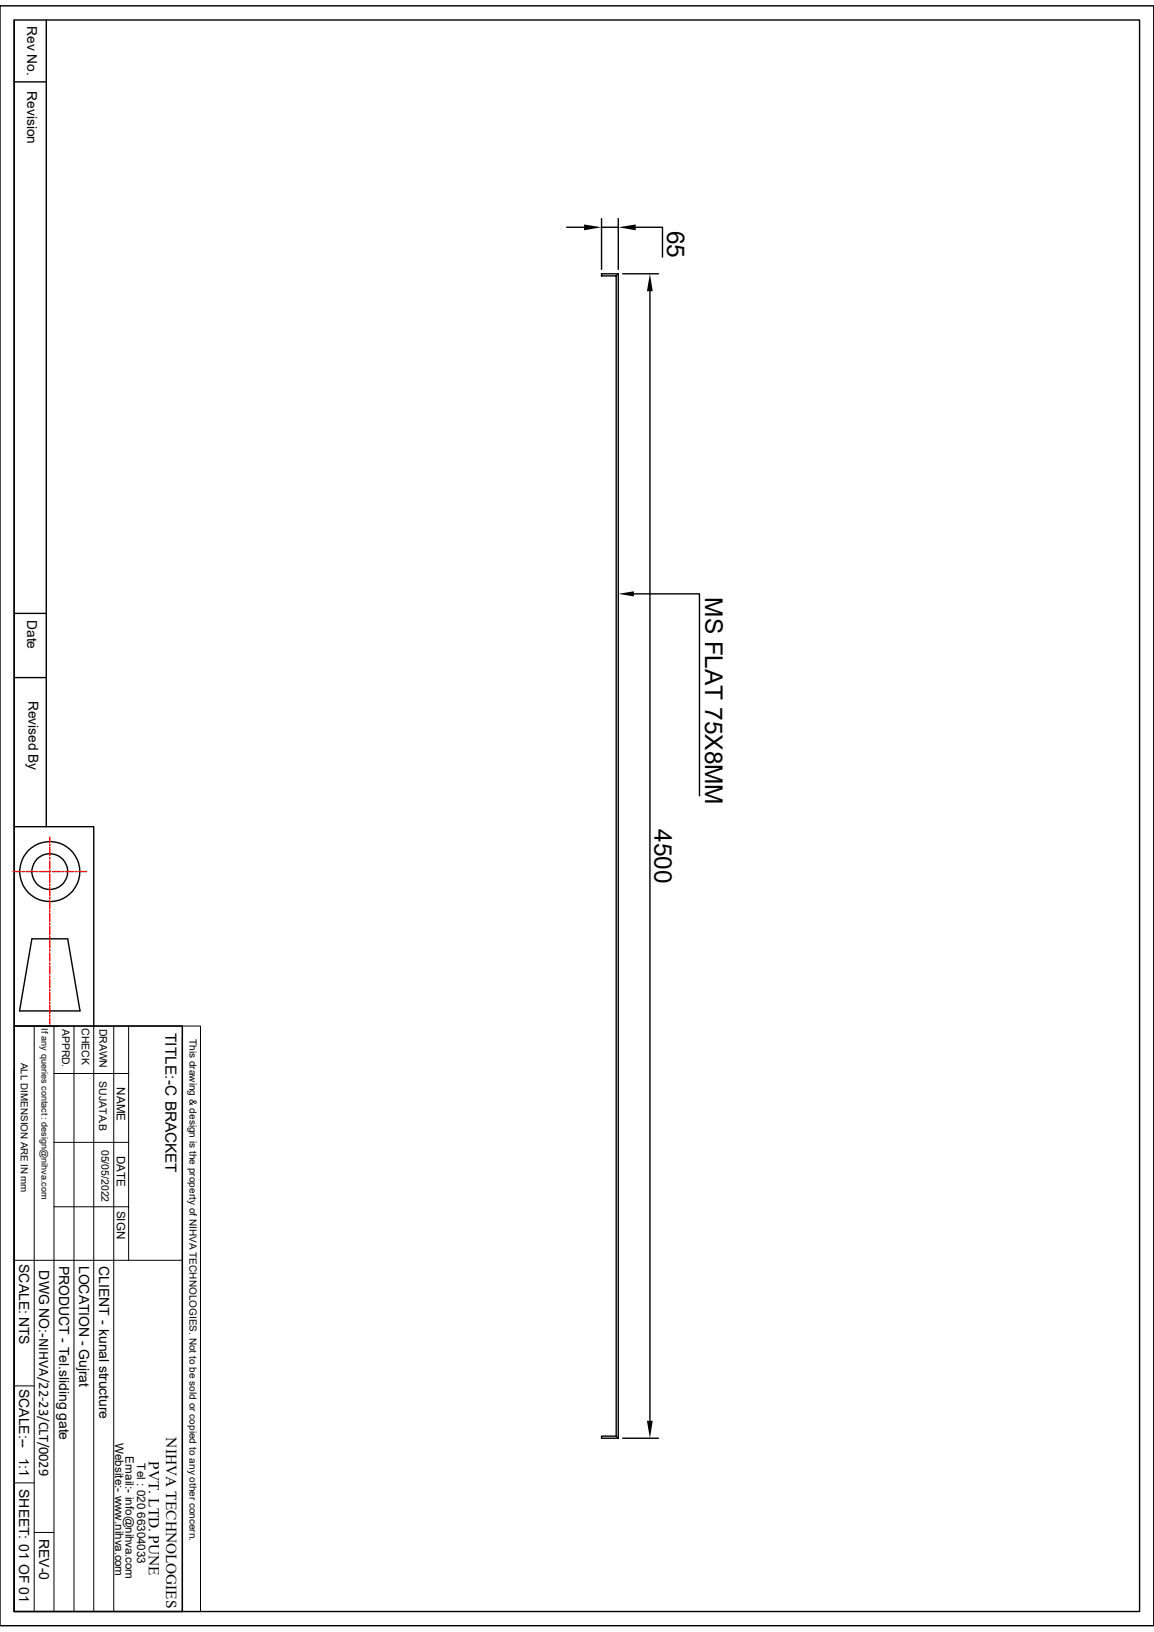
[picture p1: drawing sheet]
<svg xmlns="http://www.w3.org/2000/svg" width="210mm" height="297mm" viewBox="0 0 210 297" stroke-linecap="round" stroke-linejoin="round" font-family="sans-serif">
<g fill="none" stroke="#000" stroke-width=".25">
<path d="M0 1.1h210v294.8h-210zM2.6 3.6h204.8v289.7h-204.8zM2.6 3.6v146.9h14.5v36.2M2.6 14.9h5.8M8.4 3.6v146.9M109.5 39.8v9.2M112.5 39.8v9.2M103.1 41.4h3.2M109.5 41.4h3M112.1 50.2v211.2M112.5 49.8l-.4 .4M112.5 49.8h-3v.4h2.6"/>
<path d="M112.5 49.8v211.9M113.3 49.8h6.5M115.7 41.4h4.9v5.4M118.3 53v205.6M2.6 111.6h5.8M115.4 108.1h11.9v36.7M2.6 123.3h5.8M2.6 150.5v36.2M5.8 170.9h6.5l2.3 13.1h-11zM2.6 186.7h30.6v106.6h-30.6zM2.6 194.8v98.5M112.1 261.4h-2.6v.3h3"/>
<path d="M112.1 261.4l.4 .3M113.3 261.7h6.5"/>
<circle cx="9.1" cy="158.6" r="5.5"/>
<circle cx="9.1" cy="158.6" r="3.3"/>
</g>
<path d="M106.3 40.9l3.2 .5-3.2 .5zM112.5 41.4l3.2-.5v1zM118.3 49.8l.5 3.2h-1.1zM112.5 108.1l2.9-.5v.9zM117.7 258.6h1.1l-.5 3.1z" fill="#000"/>
<g fill="none" stroke="#000" stroke-width=".18">
<path d="M2.6 186.7h30.6M6.2 186.7v106.6M9.8 195.4h13.6M9.8 186.7v106.6M13.5 186.7v106.6M17.1 186.7v106.6M20.7 186.7v106.6M23.4 186.7v42.7M33.2 186.7h3.3v106.6h-3.3zM33.2 188.6v104.7M9.8 219.6h13.6M9.8 207.9h13.6"/>
<path d="M2.6 229.4h30.6M2.6 252.2h3.6M2.6 269.9h3.6M6.2 278.9h3.6"/>
</g>
<g fill="none" stroke="#f00" stroke-width=".25">
<path d="M2.4 158.6h1.4M4.1 158.6h.3M4.7 158.6h1.5M6.5 158.6h.3M7.1 158.6h1.5M8.9 158.6h.3M9.1 152.4v1M9.1 153.7v.3M9.1 154.3v1.4M9.1 156.1v.3M9.1 156.7v1.5M9.1 158.5v.3"/>
<path d="M9.1 159v1.6M9.5 158.6h1.5M11.3 158.6h.3M11.9 158.6h1.5M13.7 158.6h.3M14.3 158.6h1.4M9.1 160.9v.3M9.1 161.5v1.4M9.1 163.2v.3M9.1 163.8v1.6M9.1 165.7v.2M9.1 166.2v1.5"/>
<path d="M9.1 168v.3M9.1 168.6v1.5M9.1 170.4v.3M9.1 171v1.5M9.1 172.8v.3M9.1 173.4v1.5M9.1 175.2v.3M9.1 175.8v1.5M9.1 177.6v.3M9.1 178.2v1.5M9.1 180v.3M9.1 180.6v1.5"/>
<path d="M9.1 182.4v.3M9.1 183v1.5M9.1 184.8v.3M9.1 185.4v1"/>
</g>
<g font-size="4.4">
<text x="121.4" y="42" transform="rotate(90 121.4 42)">65</text>
<text x="128.3" y="108.7" transform="rotate(90 128.3 108.7)">MS FLAT 75X8MM</text>
<text x="119.1" y="150.9" transform="rotate(90 119.1 150.9)">4500</text>
</g>
<g font-size="2.8">
<text x="30.1" y="188" transform="rotate(90 30.1 188)">TITLE:-C BRACKET</text>
<text x="30.3" y="261.6" transform="rotate(90 30.3 261.6)">NIHVA TECHNOLOGIES</text>
<text x="27.1" y="265.9" transform="rotate(90 27.1 265.9)">PVT. LTD. PUNE</text>
</g>
<g font-size="2.5">
<text x="5" y="4.7" transform="rotate(90 5 4.7)">Rev No.</text>
<text x="5" y="16.6" transform="rotate(90 5 16.6)">Revision</text>
<text x="5" y="112.8" transform="rotate(90 5 112.8)">Date</text>
<text x="5.2" y="127.5" transform="rotate(90 5.2 127.5)">Revised By</text>
<text x="3.5" y="230" transform="rotate(90 3.5 230)">SCALE: NTS</text>
<text x="7.1" y="231.2" transform="rotate(90 7.1 231.2)">DWG NO:-NIHVA/22-23/CLT/0029</text>
<text x="10.8" y="230.3" transform="rotate(90 10.8 230.3)">PRODUCT - Tel.sliding gate</text>
<text x="14.4" y="230.3" transform="rotate(90 14.4 230.3)">LOCATION - Gujrat</text>
<text x="18" y="230.4" transform="rotate(90 18 230.4)">CLIENT - kunal structure</text>
<text x="3.5" y="252.7" transform="rotate(90 3.5 252.7)">SCALE:--</text>
<text x="3.5" y="265.3" transform="rotate(90 3.5 265.3)">1:1</text>
<text x="3.5" y="271" transform="rotate(90 3.5 271)">SHEET: 01 OF 01</text>
<text x="7.2" y="280" transform="rotate(90 7.2 280)">REV-0</text>
</g>
<g font-size="2.1">
<text x="21.3" y="197.9" transform="rotate(90 21.3 197.9)">NAME</text>
<text x="21.3" y="210.3" transform="rotate(90 21.3 210.3)">DATE</text>
<text x="21.3" y="220.3" transform="rotate(90 21.3 220.3)">SIGN</text>
<text x="21" y="262.6" transform="rotate(90 21 262.6)">Website:- www.nihva.com</text>
<text x="22.9" y="265" transform="rotate(90 22.9 265)">Email:- info@nihva.com</text>
<text x="25" y="266.3" transform="rotate(90 25 266.3)">Tel : 020 66304033</text>
</g>
<g font-size="1.9">
<text x="11.3" y="187.2" transform="rotate(90 11.3 187.2)">APPRD.</text>
<text x="14.9" y="187.1" transform="rotate(90 14.9 187.1)">CHECK</text>
<text x="18.1" y="187.2" transform="rotate(90 18.1 187.2)">DRAWN</text>
<text x="18.1" y="196.8" transform="rotate(90 18.1 196.8)">SUJATA.B</text>
<text x="18.5" y="209.3" transform="rotate(90 18.5 209.3)">05/05/2022</text>
</g>
<g font-size="1.8">
<text x="34.5" y="189.1" transform="rotate(90 34.5 189.1)">This drawing &amp; design is the property of NIHVA TECHNOLOGIES. Not to be sold or copied to any other concern.</text>
<text x="3.8" y="193.4" transform="rotate(90 3.8 193.4)">ALL DIMENSION ARE IN mm</text>
</g>
<text font-size="1.7" x="7.5" y="187.2" transform="rotate(90 7.5 187.2)">If any queries contact : design@nihva.com</text>
</svg>
